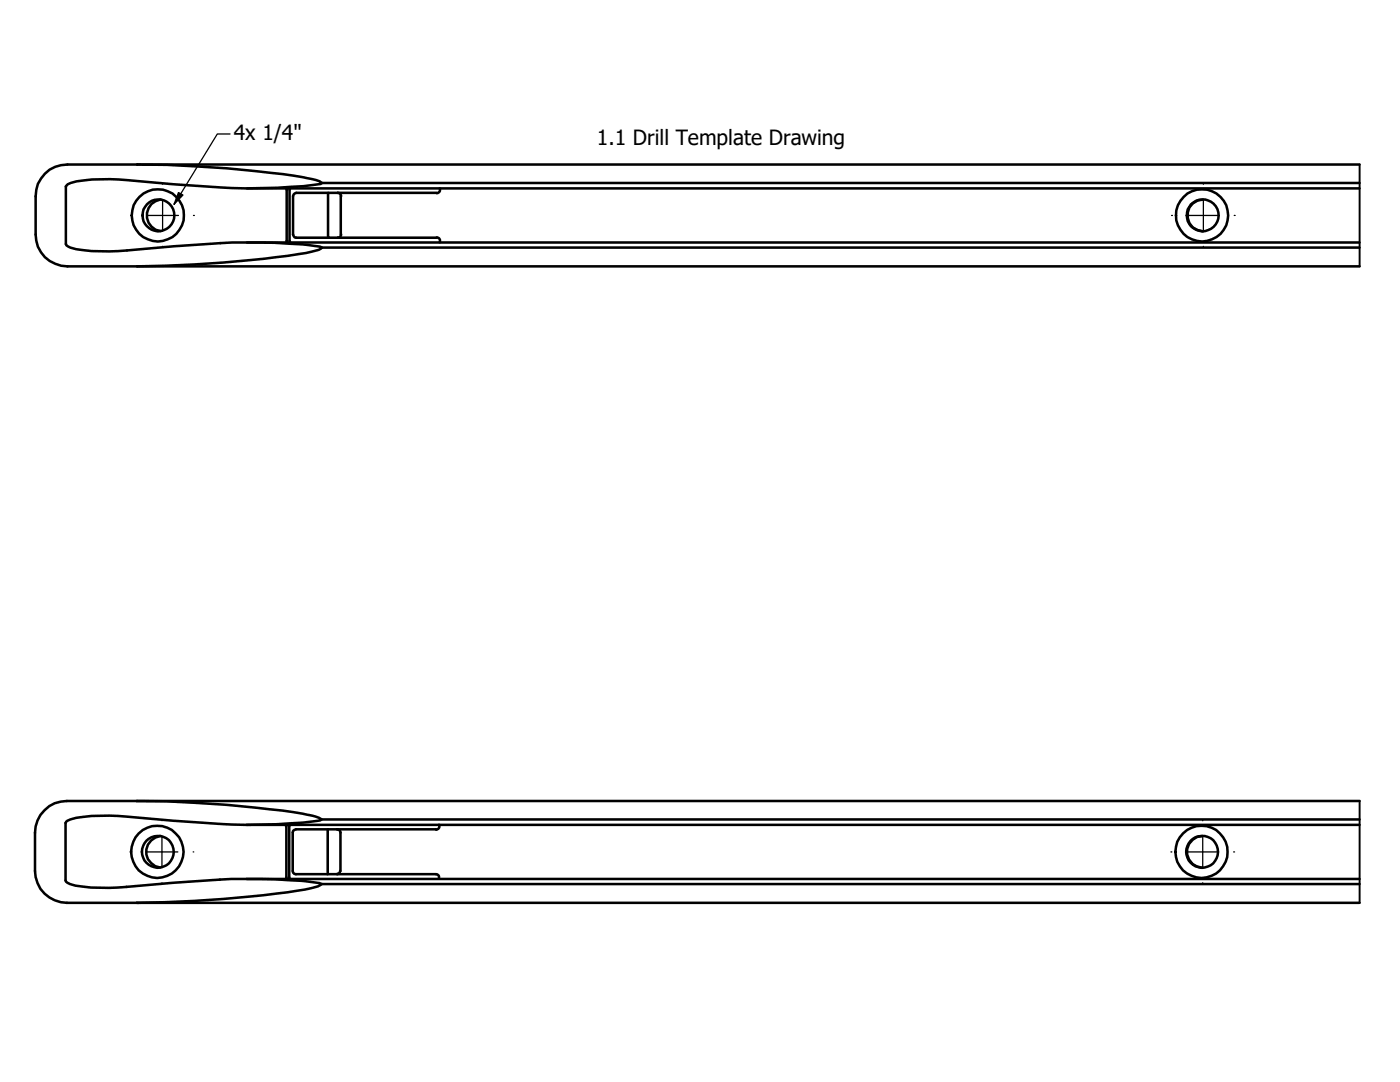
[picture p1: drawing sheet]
<svg xmlns="http://www.w3.org/2000/svg" width="279mm" height="216mm" viewBox="0 0 279 216" stroke-linecap="round" stroke-linejoin="round" font-family="sans-serif">
<!-- layer: Visible Narrow (ANSI) -->
<path d="M271.3 32.8v20.3M271.3 159.8v20.3" fill="none" stroke="#000" stroke-width=".38"/>
<!-- layer: Visible (ANSI) -->
<g fill="none" stroke="#000" stroke-width=".51">
<path d="M27.4 32.8a196.8 196.8 0 0 1 35.2 3l1.2 .4 .5 .3-.3 .2-4.6 .5a104.3 104.3 0 0 1-15.4 .2l-9.4-.6a93.7 93.7 0 0 0-16.2-1 12.4 12.4 0 0 0-4.9 1l-.4 .4v11.5a2.25 2.25 0 0 0 2.1 1 36.5 36.5 0 0 0 10.1 .3 226.7 226.7 0 0 1 23.6-1.6 97.8 97.8 0 0 1 15 .8l.4 .2-.2 .2a16.4 16.4 0 0 1-4.7 1.1 236.7 236.7 0 0 1-32 2.4M32 39.8a3.2 3.2 0 0 0-2.7 3.2 3.2 3.2 0 0 0 2.7 3.1M49.3 37.6h222M57.3 37.6v10.8M57.9 37.6l-.1 .2v10.3l.1 .3M64.3 36.5h207M65.5 38.5h-6.4l-.3 .1-.3 .5v7.7l.3 .6h6.7M67.4 38.5a.67 .67 0 0 1 .7 .6M68 39.1v7.7M87.1 38.5h-21.6v8.9h21.6M87.7 37.6a.67 .67 0 0 1-.5 .9M240.1 39.8a3.2 3.2 0 0 0-3.1 3.2 3.2 3.2 0 0 0 3.1 3.2"/>
<path d="M271.3 32.8h-257.8a6.3 6.3 0 0 0-6.4 6.4v7.6a6.3 6.3 0 0 0 6.4 6.3h257.8M49.3 48.4h222M64.3 49.4h207M68.1 46.8a.67 .67 0 0 1-.7 .6M87.2 47.4a.67 .67 0 0 1 .5 1M27.3 159.8a207.4 207.4 0 0 1 34.7 2.9l1.7 .5 .5 .3-.7 .3-4.2 .4a104.6 104.6 0 0 1-15.4 .2l-9.4-.6a94.3 94.3 0 0 0-16.2-1 10.6 10.6 0 0 0-5.1 1.2l-.1 .2v11.5a2.24 2.24 0 0 0 1.9 1 36.5 36.5 0 0 0 10.2 .3 225.9 225.9 0 0 1 23.6-1.6 97.6 97.6 0 0 1 15 .8l.4 .2-.3 .2a30.3 30.3 0 0 1-8.8 1.7l-2.5 .3a262.6 262.6 0 0 1-25.3 1.5M271.3 159.8h-258a6.4 6.4 0 0 0-6.3 6.4v7.6a6.4 6.4 0 0 0 6.3 6.3h258M31.9 166.8a3.2 3.2 0 0 0-2.7 3.2 3.2 3.2 0 0 0 2.7 3.1M49.2 164.6h222.1M49.2 175.4h222.1M57.1 175l.1 .3M57.1 164.8v10.3"/>
<path d="M57.2 164.6l-.1 .3M57.8 164.6v10.8M64.2 163.5h207.1M64.2 176.4h207.1M65.4 165.5h-6.3l-.6 .3-.1 .3 .1 8 .6 .3h6.3M67.3 165.5a.67 .67 0 0 1 .6 .6M67.9 173.8a.6 .6 0 0 1-.6 .6M67.9 166.1v7.7M87 174.4l.5 .3 .1 .6M87.1 165.5h-21.7v8.9h21.7M87.6 164.6a.67 .67 0 0 1-.6 .9M240 166.8a3.2 3.2 0 0 0-3.1 3.2 3.2 3.2 0 0 0 3.1 3.2"/>
<circle cx="31.5" cy="42.9" r="5.2"/>
<circle cx="31.6" cy="43" r="3.2"/>
<circle cx="239.9" cy="42.9" r="5.2"/>
<circle cx="240" cy="43" r="3.2"/>
<circle cx="31.4" cy="169.9" r="5.2"/>
<circle cx="31.5" cy="170" r="3.2"/>
<circle cx="239.8" cy="169.9" r="5.2"/>
<circle cx="239.9" cy="170" r="3.2"/>
</g>
<!-- layer: Center Mark (ANSI) -->
<g fill="none" stroke="#000" stroke-width=".25">
<path d="M32.4 36.6v.2M32.4 39.8v6.4M240.2 36.6v.2M240.2 39.8v6.4M26.1 43h.2M29.3 43h6.3M32.4 49.1v.2M38.6 43h.2M233.8 43h.2M237 43h6.3M240.2 49.1v.2M246.3 43h.2"/>
<path d="M26 170h.2M29.1 170h6.4M32.3 163.6v.2M32.3 166.8v6.4M32.3 176.1v.2M38.5 170h.2M233.7 170h.2M236.9 170h6.3M240 163.6v.2M240 166.8v6.4M240 176.1v.2M246.2 170h.2"/>
</g>
<!-- layer: Symbol (ANSI) -->
<path d="M35.6 38.4l.9 .5-1.8 1.9zM45.9 26.7h-2.5l-8.7 14.1" fill="none" stroke="#000" stroke-width=".25"/>
<path d="M35.6 38.4l.9 .5-1.8 1.9z" fill-rule="evenodd" fill="#000"/>
<g font-size="4.2">
<text x="46.7" y="28">4x 1/4&quot;</text>
<text x="119.1" y="29">1.1 Drill Template Drawing</text>
</g>
</svg>
